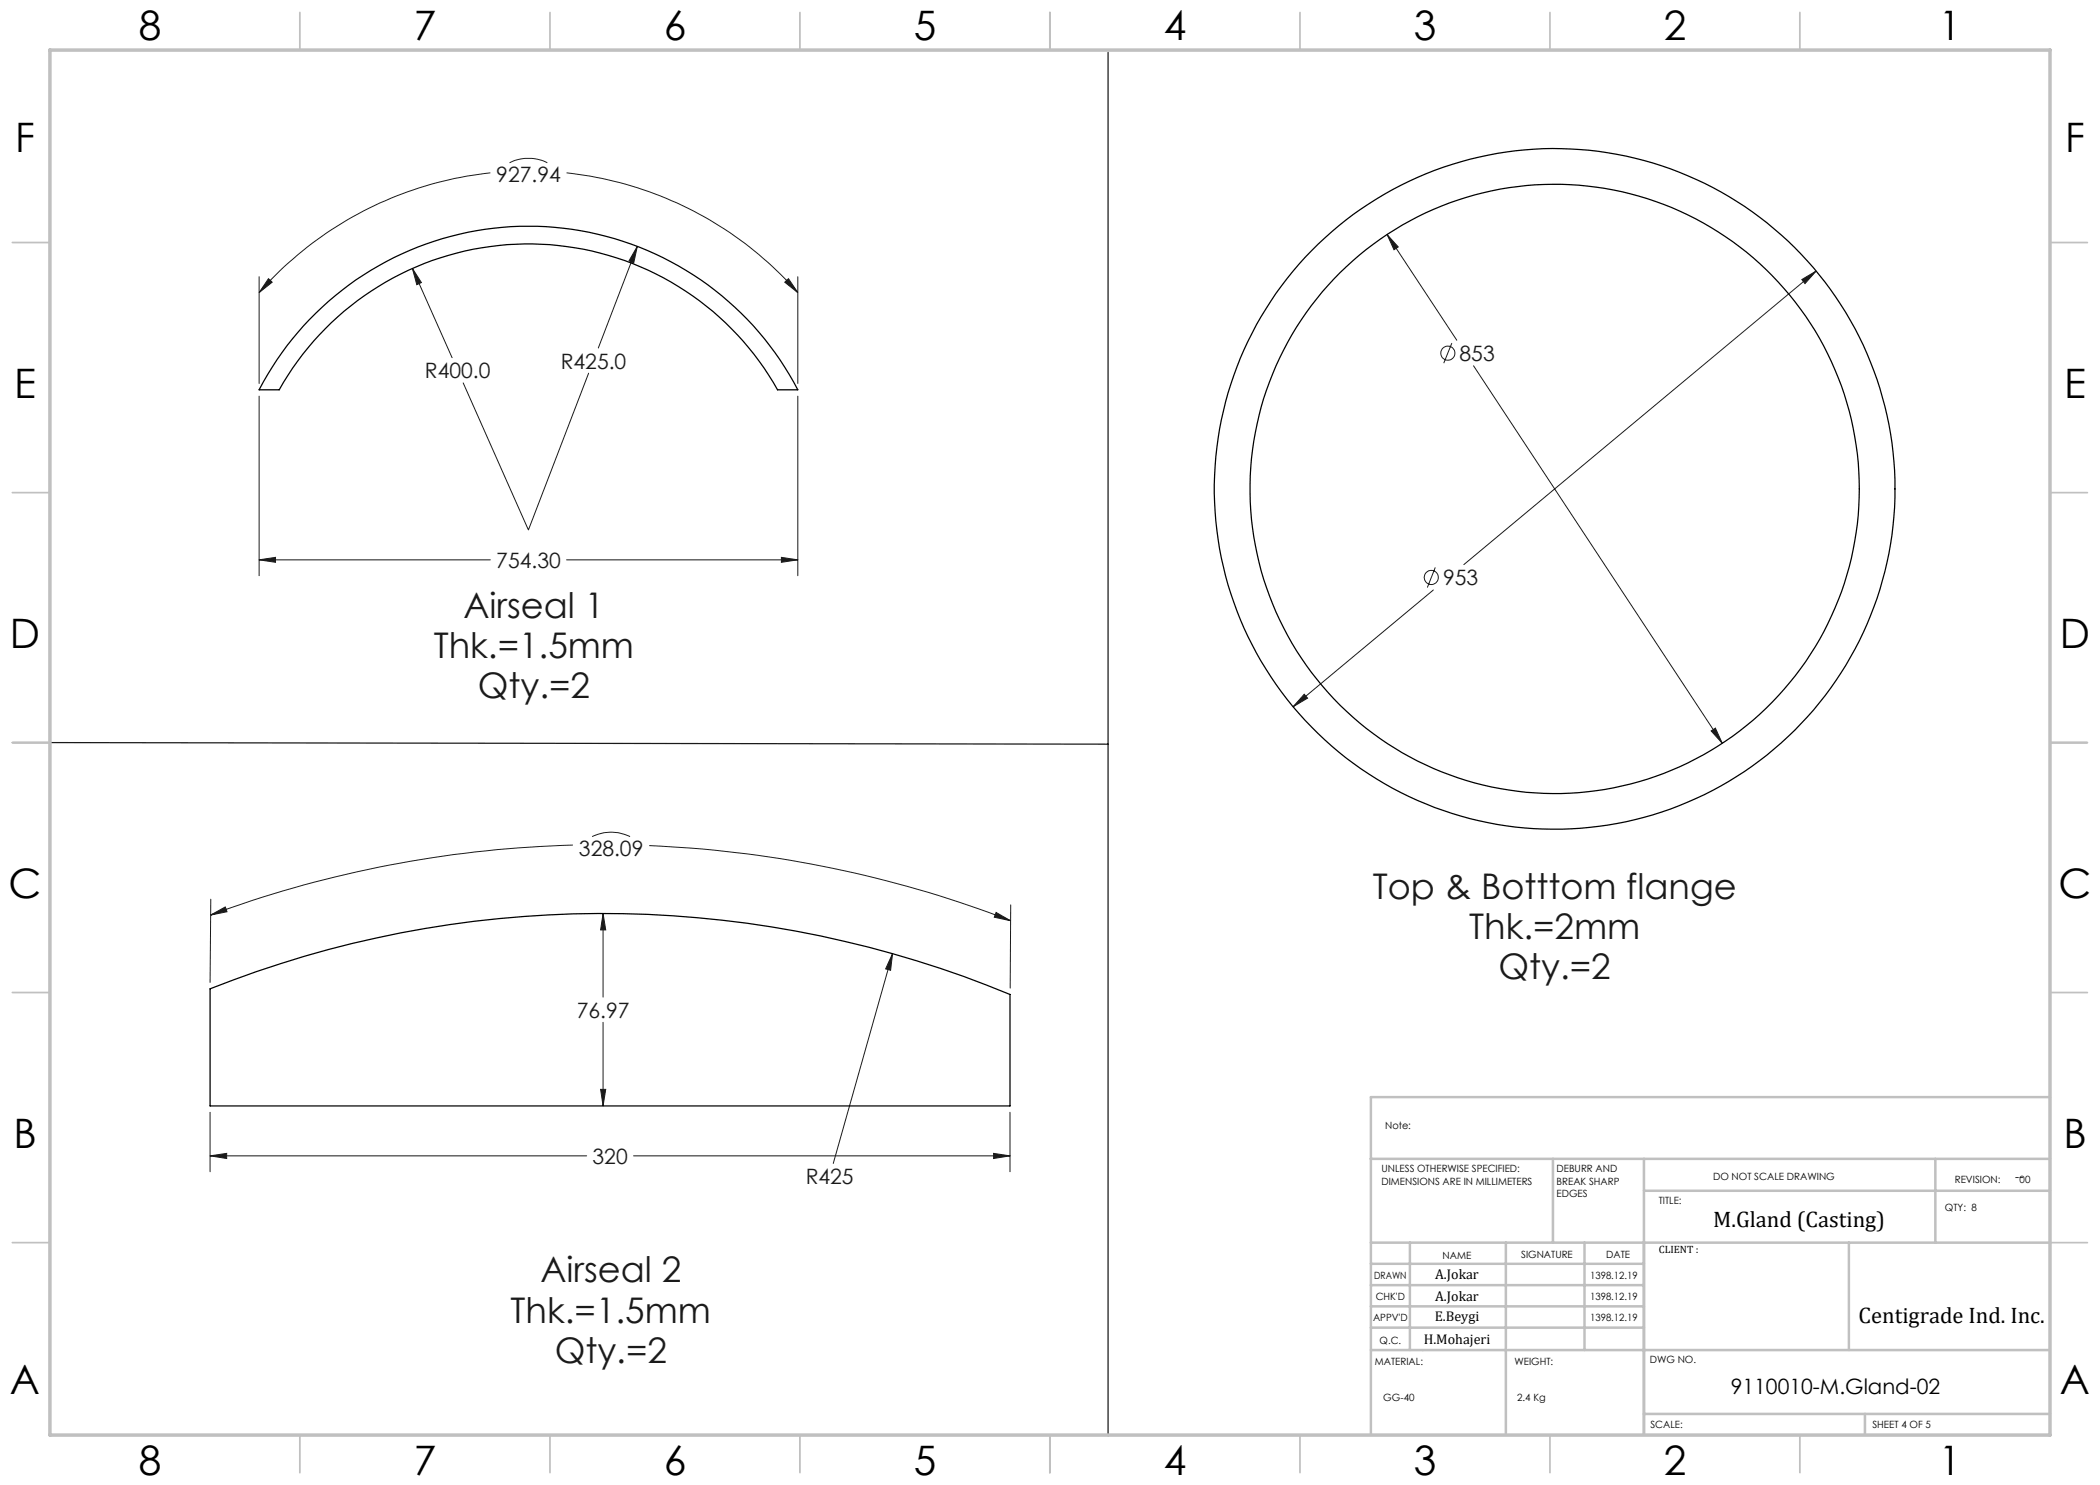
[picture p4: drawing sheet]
<svg xmlns="http://www.w3.org/2000/svg" width="420mm" height="297mm" viewBox="0 0 420 297" stroke-linecap="round" stroke-linejoin="round" font-family="sans-serif">
<g fill="none" stroke="#191924" stroke-width=".2">
<path d="M98.1 34.6a71.7 71.7 0 0 0-46.3 23.9M101.9 32.6a8.5 8.5 0 0 1 7.6 0M113.3 34.6a71.7 71.7 0 0 1 46.3 23.9M51.8 55.3v21.4M53.7 55.7l.7 .7-2.6 2.1zM82.5 53.7l1.8 2.8-.9 .4zM82.5 53.7l7.9 17.8M127.5 49.3l-.7 3.3-1-.4zM127.5 49.3l-7.8 20.3M157 56.4l.7-.7 1.9 2.8zM159.6 55.3v21.4M277.4 46.9l2.2 2.5-.8 .5z"/>
<path d="M277.4 46.9l14 21.1M360.4 55.9l2.8-1.7-2.2 2.5zM363.2 54.2l-70.4 58.7M51.8 79.2v35.9M92.6 76.6l13.1 29.3M117.7 74.6l-12 31.4M159.6 79.2v35.9M290.4 68.6l-1.7 4M294.7 73.2l49.8 75.5M51.8 112l3.3-.5v1zM51.8 112h46.3M113.3 112h46.3"/>
<path d="M156.3 111.5l3.3 .5-3.3 .5zM286.7 118l-28.1 23.4M287.1 113.5l-1.6 4M260.8 138.8l.7 .8-2.9 1.8zM342.2 146.2l.9-.6 1.4 3.1zM42.2 179.8l-.2 16.7M114.6 169a225.9 225.9 0 0 0-72.5 14M118.4 167.3a8.6 8.6 0 0 1 7.6 0M129.9 169.1a226.7 226.7 0 0 1 72.2 15M42.1 183l2.9-1.6 .4 .9zM120.6 182.7l.5 3.3h-1zM120.6 182.7v16.7"/>
<path d="M121.9 182.7h1.9M178.5 190.7l-.4 3.4-1-.3zM178.5 190.7l-11.8 42M199.2 182.5l2.9 1.6-3.2-.7zM202.1 181l-.1 16.6M120.1 217.9h1l-.5 3.3zM120.6 204.5v16.7M42 231.2l3.3-.5v1zM42 222.5v11.8M42 231.2h75.3M126.7 231.2h75.3M198.7 230.7l3.3 .5-3.3 .5z"/>
<path d="M202 222.5v11.8"/>
<circle cx="289.6" cy="70.6" r="1.4"/>
<circle cx="286.2" cy="115.5" r="1.41"/>
</g>
<path d="M221.6 10.5v276.7M10 148.5l211.6 .3" fill="none" stroke="#191924" stroke-width=".25"/>
<g fill="none" stroke="#c0c0c0" stroke-width=".35">
<path d="M60 2.5v7.5M110 2.5v7.5M160 2.5v7.5M210 2.5v7.5M260 2.5v7.5M310 2.5v7.5M360 2.5v7.5M2.5 48.5h7.5M410 48.5h7.5M2.5 98.5h7.5M410 98.5h7.5M2.5 148.5h7.5"/>
<path d="M410 148.5h7.5M2.5 198.5h7.5M410 198.5h7.5M2.5 248.5h7.5M410 248.5h7.5M60 287v7.5M110 287v7.5M160 287v7.5M210 287v7.5M260 287v7.5M310 287v7.5M360 287v7.5"/>
</g>
<g fill="none" stroke="#c0c0c0" stroke-width=".5">
<path d="M410 219.4h-135.8v67.4M274.2 231.8h135.8M310.6 231.8v16.7M328.8 231.8v55.2M328.8 238.2h81.2M387.1 231.8v16.7M274.2 248.5h135.8M274.2 257h54.6M274.2 252.8h54.6M282 248.5v21.5M301.2 248.5v38.3M316.9 248.5v21.5"/>
<path d="M369.8 248.5v21.5M274.2 265.5h54.6M274.2 261.3h54.6M274.2 270h135.8M328.8 282.8h81.2M373 282.8v4.2"/>
</g>
<path d="M10 10h400v277h-400z" fill="none" stroke="#c0c0c0" stroke-width=".7"/>
<g fill="#191924">
<path d="M178.5 190.7l-.4 3.4-1-.3z"/>
<path d="M360.4 55.9l.6 .8 2.2-2.5zM260.8 138.8l-2.2 2.6 2.9-1.8zM342.2 146.2l2.3 2.5-1.4-3.1zM277.4 46.9l1.4 3 .8-.5zM82.5 53.7l.9 3.2 .9-.4zM127.5 49.3l-1.7 2.9 1 .4zM156.3 111.5l3.3 .5-3.3 .5zM51.8 112l3.3-.5v1zM157 56.4l.7-.7 1.9 2.8zM53.7 55.7l.7 .7-2.6 2.1zM42 231.2l3.3-.5v1zM198.7 230.7l3.3 .5-3.3 .5zM120.1 217.9h1l-.5 3.3zM120.6 182.7l.5 3.3h-1zM199.2 182.5l2.9 1.6-3.2-.7zM42.1 183l2.9-1.6 .4 .9z"/>
</g>
<g fill="none" stroke="#000" stroke-width=".25">
<path d="M61.9 63.8a60.7 60.7 0 0 1 97.7 14.2h-4.1a57.1 57.1 0 0 0-99.7 0h-4a61 61 0 0 1 10.1-14.2zM42 197.8a212.6 212.6 0 0 1 160 1.1v22.3h-160z"/>
<circle cx="310.9" cy="97.8" r="68.1"/>
<circle cx="310.9" cy="97.8" r="60.9"/>
</g>
<g font-size="8.1">
<text x="27.8" y="8">8</text>
<text x="82.8" y="8">7</text>
<text x="132.8" y="8">6</text>
<text x="182.8" y="8">5</text>
<text x="232.8" y="8">4</text>
<text x="282.8" y="8">3</text>
<text x="332.8" y="8">2</text>
<text x="387.8" y="8">1</text>
<text x="3" y="30.4">F</text>
<text x="413" y="30.4">F</text>
<text x="2.8" y="79.6">E</text>
<text x="412.8" y="79.6">E</text>
<text x="2" y="129.6">D</text>
<text x="412" y="129.6">D</text>
<text x="1.7" y="179.6">C</text>
<text x="411.7" y="179.6">C</text>
<text x="2.7" y="229.6">B</text>
<text x="412.7" y="229.6">B</text>
<text x="2" y="278.9">A</text>
<text x="412" y="278.9">A</text>
<text x="27.8" y="295">8</text>
<text x="82.8" y="295">7</text>
<text x="132.8" y="295">6</text>
<text x="182.8" y="295">5</text>
<text x="232.8" y="295">4</text>
<text x="282.8" y="295">3</text>
<text x="332.8" y="295">2</text>
<text x="387.8" y="295">1</text>
</g>
<g font-size="7.1" fill="#191924">
<text x="92.7" y="123.5">Airseal 1</text>
<text x="86.7" y="131.6">Thk.=1.5mm</text>
<text x="95.6" y="139.6">Qty.=2</text>
<text x="274.6" y="179.8">Top &amp; Botttom flange</text>
<text x="293.8" y="187.8">Thk.=2mm</text>
<text x="299.7" y="195.9">Qty.=2</text>
<text x="108.1" y="256.4">Airseal 2</text>
<text x="102.1" y="264.5">Thk.=1.5mm</text>
<text x="110.9" y="272.6">Qty.=2</text>
</g>
<g font-size="4.5">
<text x="342.6" y="245.3">M.Gland (Casting)</text>
<text x="371.7" y="264.6">Centigrade Ind. Inc.</text>
</g>
<g font-size="4.2" fill="#191924">
<text x="99.3" y="36.4">927.94</text>
<text x="85" y="75.6">R400.0</text>
<text x="112.1" y="73.7">R425.0</text>
<text x="291.9" y="72.2">853</text>
<text x="99.3" y="113.6">754.30</text>
<text x="288.6" y="117">953</text>
<text x="115.8" y="171.2">328.09</text>
<text x="115.4" y="203.5">76.97</text>
<text x="118.5" y="232.8">320</text>
<text x="161.1" y="236.8">R425</text>
</g>
<text font-size="4.2" x="346.2" y="278.8">9110010-M.Gland-02</text>
<g font-size="2.8">
<text x="287" y="255.9">A.Jokar</text>
<text x="287" y="260.1">A.Jokar</text>
<text x="284.7" y="268.7">H.Mohajeri</text>
<text x="286.9" y="264.2">E.Beygi</text>
</g>
<text font-size="2.5" x="403" y="236.1">--</text>
<text font-size="2.1" x="331.8" y="250.7">CLIENT :</text>
<g font-size="2">
<text x="277" y="225.8">Note:</text>
<text x="276.3" y="234.5">UNLESS OTHERWISE SPECIFIED:</text>
<text x="276.3" y="237">DIMENSIONS ARE IN MILLIMETERS</text>
<text x="311.3" y="234.5">DEBURR AND</text>
<text x="311.3" y="237">BREAK SHARP</text>
<text x="311.3" y="239.5">EDGES</text>
<text x="342.6" y="236">DO NOT SCALE DRAWING</text>
<text x="391" y="236.6">REVISION:</text>
<text x="403.9" y="236.6">00</text>
<text x="331.8" y="240.8">TITLE:</text>
<text x="389" y="242.2">QTY: 8</text>
<text x="288.5" y="251.7">NAME</text>
<text x="304.2" y="251.7">SIGNATURE</text>
<text x="321.2" y="251.7">DATE</text>
<text x="274.8" y="255.9">DRAWN</text>
<text x="318" y="255.9">1398.12.19</text>
<text x="275.1" y="260.1">CHK'D</text>
<text x="318" y="260.1">1398.12.19</text>
<text x="274.6" y="264.2">APPV'D</text>
<text x="275.9" y="268.7">Q.C.</text>
<text x="318" y="264.2">1398.12.19</text>
<text x="275" y="273">MATERIAL:</text>
<text x="302.9" y="273">WEIGHT:</text>
<text x="330" y="272.5">DWG NO.</text>
<text x="276.7" y="280.2">GG-40</text>
<text x="303.4" y="280.2">2.4 Kg</text>
<text x="330.1" y="285.6">SCALE:</text>
<text x="374.5" y="285.6">SHEET 4 OF 5</text>
</g>
</svg>
